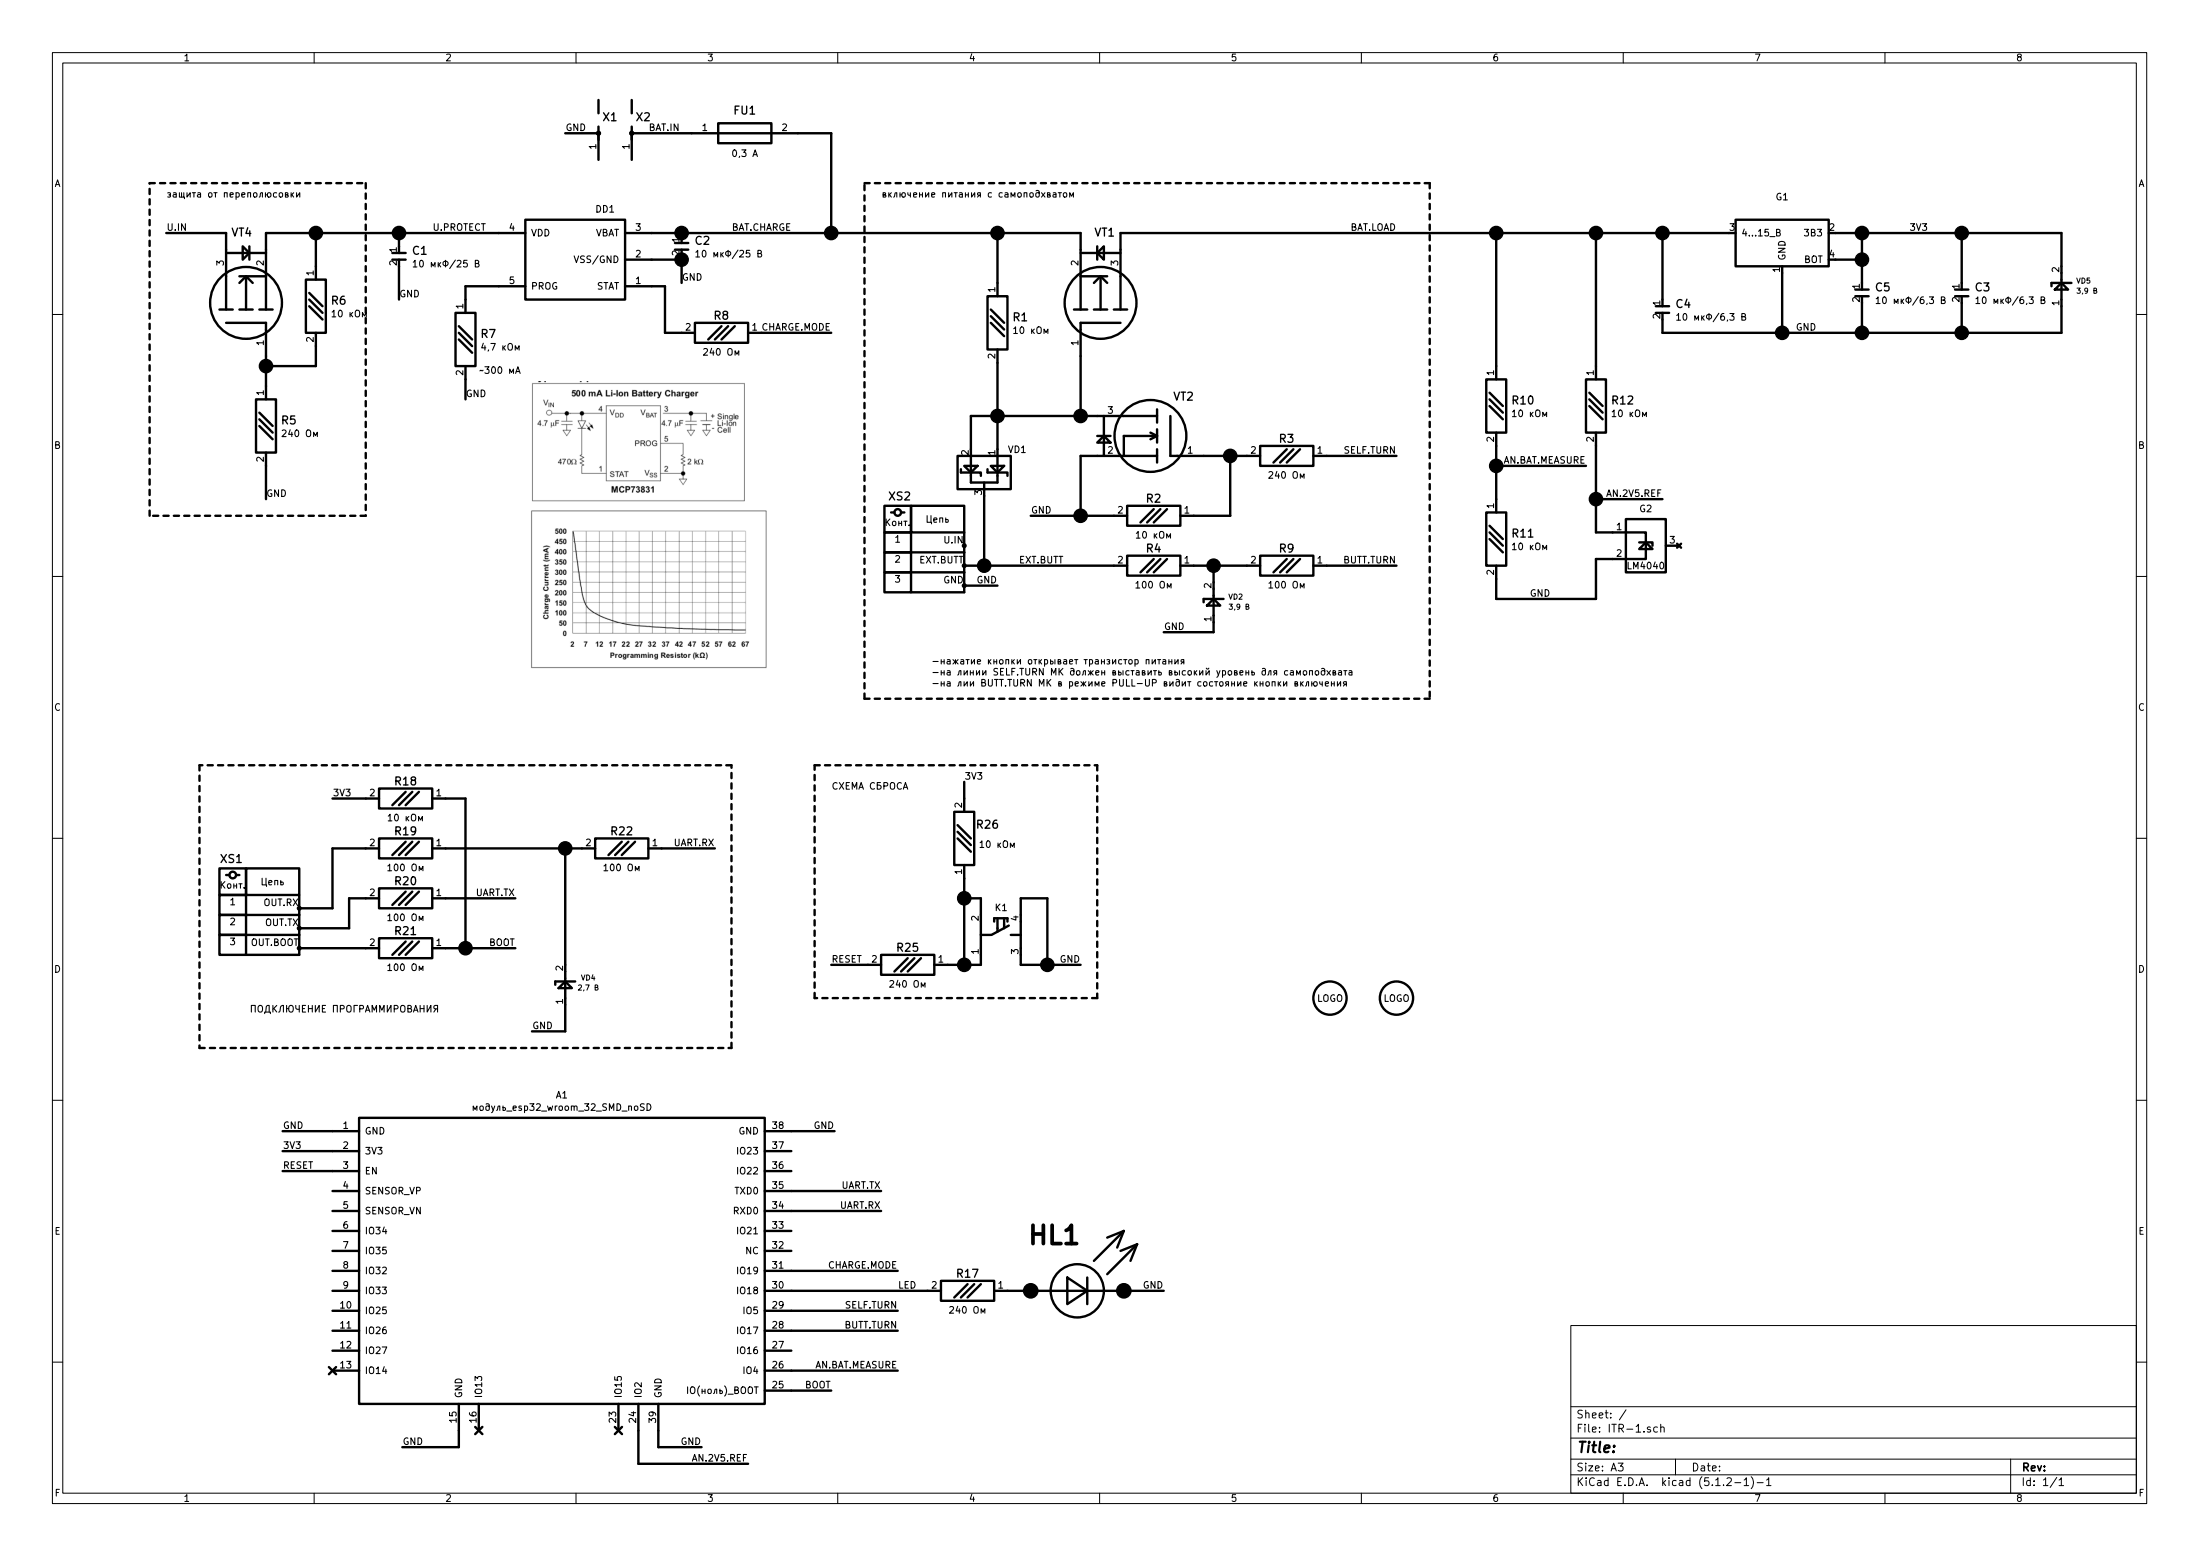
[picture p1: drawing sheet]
EESchema Schematic File Version 4
LIBS:ITR-1-cache
EELAYER 29 0
EELAYER END
$Descr A3 16535 11693
encoding utf-8
Sheet 1 1
Title ""
Date ""
Rev ""
Comp ""
Comment1 ""
Comment2 ""
Comment3 ""
Comment4 ""
$EndDescr
$Comp
L modules:модуль_esp32_wroom_32_SMD_noSD A1
U 1 1
P 2700 8500
F 0 "A1" H 4225 8774 50  0000 C CNN
F 1 "модуль_esp32_wroom_32_SMD_noSD" H 4225 8681 50  0000 C CNN
F 2 "N_A:ESP32_WROOM32_pnp_noSD" H 2700 8500 50  0001 C CNN
F 3 "" H 2700 8500 50  0001 C CNN
	1    2700 8500
	1    0    0    -1  
$EndComp
$Comp
L elements:стабилизатор_нерегулируемый_LM1117S33-SOT223 G1
U 1 1
P 13000 1750
F 0 "G1" H 13400 2024 50  0000 C CNN
F 1 "стабилизатор_нерегулируемый_LM1117S33-SOT223" H 13400 1931 50  0001 C CNN
F 2 "N_VD_HL:Транзистор_NPN_SOT223" H 13050 1750 50  0001 C CNN
F 3 "" H 13050 1750 50  0001 C CNN
	1    13000 1750
	1    0    0    -1  
$EndComp
$Comp
L elements_2020:Микросхема_заряда_MCP73831T-2ACI_OT DD1
U 1 1
P 4700 2150
F 0 "DD1" H 4850 1575 50  0000 C CNN
F 1 "Микросхема_заряда_MCP73831T-2ACI_OT" H 5075 2331 50  0001 C CNN
F 2 "N_G:SOT-23-5_pnp" H 5100 1400 50  0001 C CNN
F 3 "https://static.chipdip.ru/lib/149/DOC001149283.pdf" H 4700 2150 50  0001 C CNN
	1    4700 2150
	-1   0    0    1   
$EndComp
$Comp
L elements:Транзистор_полевой_P-канал(IRLML2246TRPBF) VT1
U 1 1
P 8125 2425
F 0 "VT1" V 8800 2525 60  0000 L CNN
F 1 "Транзистор_полевой_P-канал(IRLML2246TRPBF)" V 8225 2879 60  0001 L CNN
F 2 "N_VD_HL:Транзистор_IRLML6344TR_SOT-23" H 8325 3075 60  0001 C CNN
F 3 "" H 8125 2425 60  0001 C CNN
	1    8125 2425
	0    1    -1   0   
$EndComp
$Comp
L elements:Резистор_0,065Вт R1
U 1 1
P 7500 2425
F 0 "R1" V 7454 2534 60  0000 L CNN
F 1 "Резистор_0,065Вт" H 7500 2275 60  0001 C CNN
F 2 "N_RLC:Резистор_SMD_0603_0,065_Вт" H 7500 2425 60  0001 C CNN
F 3 "" H 7500 2425 60  0001 C CNN
F 4 "R101" H 7500 2425 50  0001 C CNN "УГО"
F 5 "10 кОм" V 7555 2534 50  0000 L CNN "INFO"
	1    7500 2425
	0    1    1    0   
$EndComp
$Comp
L elements:Транзистор_полевой_N-IRLML6344TR VT2
U 1 1
P 8800 3425
F 0 "VT2" H 8700 3875 60  0000 C CNN
F 1 "Транзистор_полевой_N-IRLML6344TR" H 8450 3250 60  0001 C CNN
F 2 "N_VD_HL:Транзистор_IRLML6344TR_SOT-23" H 8800 3425 60  0001 C CNN
F 3 "" H 8800 3425 60  0001 C CNN
	1    8800 3425
	-1   0    0    -1  
$EndComp
$Comp
L elements:Резистор_0,065Вт R2
U 1 1
P 8675 3875
F 0 "R2" H 8675 3750 60  0000 C CNN
F 1 "Резистор_0,065Вт" H 8675 3725 60  0001 C CNN
F 2 "N_RLC:Резистор_SMD_0603_0,065_Вт" H 8675 3875 60  0001 C CNN
F 3 "" H 8675 3875 60  0001 C CNN
F 4 "R101" H 8675 3875 50  0001 C CNN "УГО"
F 5 "10 кОм" H 8675 4025 50  0000 C CNN "INFO"
	1    8675 3875
	-1   0    0    1   
$EndComp
Wire Wire Line
	8125 3425 8125 3875
Wire Wire Line
	8975 3875 9250 3875
Wire Wire Line
	9250 3875 9250 3425
Wire Wire Line
	9250 3425 9050 3425
Wire Wire Line
	8125 1875 8125 1750
Wire Wire Line
	7500 1750 7500 2125
Wire Wire Line
	8125 3125 8250 3125
Wire Wire Line
	8250 3425 8125 3425
Wire Wire Line
	8125 3875 8375 3875
$Comp
L elements:Резистор_0,065Вт R3
U 1 1
P 9675 3425
F 0 "R3" H 9675 3300 60  0000 C CNN
F 1 "Резистор_0,065Вт" H 9675 3275 60  0001 C CNN
F 2 "N_RLC:Резистор_SMD_0603_0,065_Вт" H 9675 3425 60  0001 C CNN
F 3 "" H 9675 3425 60  0001 C CNN
F 4 "R101" H 9675 3425 50  0001 C CNN "УГО"
F 5 "240 Ом" H 9675 3575 50  0000 C CNN "INFO"
	1    9675 3425
	-1   0    0    1   
$EndComp
Wire Wire Line
	9375 3425 9250 3425
Connection ~ 9250 3425
Text Label 10500 1750 2    50   ~ 0
BAT.LOAD
Wire Wire Line
	8425 1750 8425 1875
Text Label 3250 1750 0    50   ~ 0
U.PROTECT
$Comp
L elements:Конденсатор_керамический C2
U 1 1
P 5125 1825
F 0 "C2" V 5104 1919 60  0000 L CNN
F 1 "Конденсатор_керамический" H 5225 1725 60  0001 C CNN
F 2 "N_RLC:Конденсатор_SMD_IEC_0805" H 5125 1825 60  0001 C CNN
F 3 "" H 5125 1825 60  0001 C CNN
F 4 "10 мкФ/25 В" V 5205 1919 50  0000 L CNN "INFO"
F 5 "С111" H 5125 1825 50  0001 C CNN "УГО"
	1    5125 1825
	0    1    1    0   
$EndComp
Wire Wire Line
	4900 1750 5125 1750
Wire Wire Line
	5125 1750 5125 1775
Wire Wire Line
	5125 1925 5125 1950
Wire Wire Line
	5125 1950 4900 1950
Wire Wire Line
	5125 1950 5125 2125
Connection ~ 5125 1950
Text Label 5125 2125 0    50   ~ 0
GND
$Comp
L elements:Конденсатор_керамический C1
U 1 1
P 3000 1900
F 0 "C1" V 2979 1994 60  0000 L CNN
F 1 "Конденсатор_керамический" H 3100 1800 60  0001 C CNN
F 2 "N_RLC:Конденсатор_SMD_IEC_0805" H 3000 1900 60  0001 C CNN
F 3 "" H 3000 1900 60  0001 C CNN
F 4 "10 мкФ/25 В" V 3080 1994 50  0000 L CNN "INFO"
F 5 "С111" H 3000 1900 50  0001 C CNN "УГО"
	1    3000 1900
	0    1    1    0   
$EndComp
Wire Wire Line
	3000 1750 3000 1850
Wire Wire Line
	3000 2000 3000 2250
Text Label 3000 2250 0    50   ~ 0
GND
$Comp
L elements:Резистор_0,065Вт R7
U 1 1
P 3500 2550
F 0 "R7" V 3454 2659 60  0000 L CNN
F 1 "Резистор_0,065Вт" H 3500 2400 60  0001 C CNN
F 2 "N_RLC:Резистор_SMD_0603_0,065_Вт" H 3500 2550 60  0001 C CNN
F 3 "" H 3500 2550 60  0001 C CNN
F 4 "R101" H 3500 2550 50  0001 C CNN "УГО"
F 5 "4,7 кОм" V 3555 2659 50  0000 L CNN "INFO"
	1    3500 2550
	0    1    1    0   
$EndComp
Wire Wire Line
	3000 1750 3750 1750
Wire Wire Line
	3750 2150 3500 2150
Wire Wire Line
	3500 2150 3500 2250
Text Label 3500 3000 0    50   ~ 0
GND
Wire Wire Line
	3500 2850 3500 3000
Wire Wire Line
	4900 2150 5000 2150
Text Label 6250 2500 2    50   ~ 0
CHARGE.MODE
$Comp
L elements:Резистор_0,065Вт R8
U 1 1
P 5425 2500
F 0 "R8" H 5425 2375 60  0000 C CNN
F 1 "Резистор_0,065Вт" H 5425 2350 60  0001 C CNN
F 2 "N_RLC:Резистор_SMD_0603_0,065_Вт" H 5425 2500 60  0001 C CNN
F 3 "" H 5425 2500 60  0001 C CNN
F 4 "R101" H 5425 2500 50  0001 C CNN "УГО"
F 5 "240 Ом" H 5425 2650 50  0000 C CNN "INFO"
	1    5425 2500
	-1   0    0    1   
$EndComp
Wire Wire Line
	6250 2500 5725 2500
Wire Wire Line
	5000 2150 5000 2500
Wire Wire Line
	5000 2500 5125 2500
Text Label 10500 3425 2    50   ~ 0
SELF.TURN
Wire Wire Line
	10500 3425 9975 3425
$Comp
L elements_2020:ИОП_LM4040BIM3-2.5_NOPB G2
U 1 1
P 12125 4000
F 0 "G2" H 12375 4180 50  0000 C CNN
F 1 "ИОП_LM4040BIM3-2.5_NOPB" H 12575 3575 50  0001 C CNN
F 2 "N_VD_HL:Транзистор_IRLML6344TR_SOT-23" H 12275 4500 50  0001 C CNN
F 3 "" H 12175 4000 50  0001 C CNN
F 4 "-" H 12150 4300 50  0001 C CNN "TY"
F 5 "-" H 12150 4225 50  0001 C CNN "INFO"
F 6 "https://www.chipdip.ru/product/lm4040bim3-2.5-nopb" H 12500 4400 50  0001 C CNN "LINK"
	1    12125 4000
	1    0    0    -1  
$EndComp
$Comp
L elements:Транзистор_полевой_P-канал(IRLML2246TRPBF) VT4
U 1 1
P 2000 2425
F 0 "VT4" V 2675 2525 60  0000 L CNN
F 1 "Транзистор_полевой_P-канал(IRLML2246TRPBF)" V 2100 2879 60  0001 L CNN
F 2 "N_VD_HL:Транзистор_IRLML6344TR_SOT-23" H 2200 3075 60  0001 C CNN
F 3 "" H 2000 2425 60  0001 C CNN
	1    2000 2425
	0    -1   -1   0   
$EndComp
Wire Wire Line
	2000 1750 2000 1875
Wire Wire Line
	1700 1875 1700 1750
Wire Wire Line
	1700 1750 1250 1750
Text Label 1250 1750 0    50   ~ 0
U.IN
$Comp
L elements:Резистор_0,065Вт R6
U 1 1
P 2375 2300
F 0 "R6" V 2329 2409 60  0000 L CNN
F 1 "Резистор_0,065Вт" H 2375 2150 60  0001 C CNN
F 2 "N_RLC:Резистор_SMD_0603_0,065_Вт" H 2375 2300 60  0001 C CNN
F 3 "" H 2375 2300 60  0001 C CNN
F 4 "R101" H 2375 2300 50  0001 C CNN "УГО"
F 5 "10 кОм" V 2430 2409 50  0000 L CNN "INFO"
	1    2375 2300
	0    1    1    0   
$EndComp
Wire Wire Line
	2000 2675 2000 2750
Text Label 2000 3750 0    50   ~ 0
GND
Wire Wire Line
	2000 3500 2000 3750
Wire Wire Line
	2000 1750 2375 1750
Connection ~ 3000 1750
Wire Wire Line
	2375 1750 2375 2000
Connection ~ 2375 1750
Wire Wire Line
	2375 1750 3000 1750
Wire Wire Line
	2375 2750 2000 2750
Connection ~ 2000 2750
Wire Wire Line
	2000 2750 2000 2900
Wire Wire Line
	2375 2600 2375 2750
$Comp
L elements:Резистор_0,065Вт R5
U 1 1
P 2000 3200
F 0 "R5" V 1954 3309 60  0000 L CNN
F 1 "Резистор_0,065Вт" H 2000 3050 60  0001 C CNN
F 2 "N_RLC:Резистор_SMD_0603_0,065_Вт" H 2000 3200 60  0001 C CNN
F 3 "" H 2000 3200 60  0001 C CNN
F 4 "R101" H 2000 3200 50  0001 C CNN "УГО"
F 5 "240 Ом" V 2055 3309 50  0000 L CNN "INFO"
	1    2000 3200
	0    1    1    0   
$EndComp
Text Notes 3600 2825 0    50   ~ 0
~~300 мА
Wire Wire Line
	7250 4400 7500 4400
Wire Wire Line
	8125 3875 7750 3875
Connection ~ 8125 3875
Text Label 7750 3875 0    50   ~ 0
GND
Text Label 7500 4400 2    50   ~ 0
GND
Connection ~ 8125 3125
Wire Wire Line
	7500 2725 7500 3125
Wire Wire Line
	8125 2675 8125 3125
Wire Wire Line
	7500 1750 8125 1750
Wire Wire Line
	7500 3125 8125 3125
$Comp
L elements_2020:Диоды_шоттки_BAR43CFILM VD1
U 1 1
P 7500 3375
F 0 "VD1" V 7500 3450 50  0000 L CNN
F 1 "Диоды_шоттки_BAR43CFILM" V 7721 3509 50  0001 L CNN
F 2 "N_VD_HL:Транзистор_IRLML6344TR_SOT-23" H 7650 3600 50  0001 C CNN
F 3 "" H 7400 3375 50  0001 C CNN
	1    7500 3375
	0    1    1    0   
$EndComp
Wire Wire Line
	7500 3125 7500 3375
Connection ~ 7500 3125
Wire Wire Line
	7500 3125 7300 3125
Wire Wire Line
	7300 3125 7300 3375
Wire Wire Line
	7400 3725 7400 4250
Wire Wire Line
	7400 4250 7250 4250
Text Label 10500 4250 2    50   ~ 0
BUTT.TURN
Wire Wire Line
	10500 4250 9975 4250
Wire Wire Line
	9375 4250 9125 4250
Connection ~ 7400 4250
Text Notes 7000 5175 0    50   ~ 0
-нажатие кнопки открывает транзистор питания\n-на линии SELF.TURN МК должен выставить высокий уровень для самоподхвата\n-на лии BUTT.TURN МК в режиме PULL-UP видит состояние кнопки включения
Text Notes 1250 1500 0    50   ~ 0
защита от переполюсовки
Wire Notes Line
	1125 1375 2750 1375
Wire Notes Line
	2750 1375 2750 3875
Wire Notes Line
	2750 3875 1125 3875
Wire Notes Line
	1125 3875 1125 1375
Wire Notes Line
	6500 1375 10750 1375
Wire Notes Line
	10750 1375 10750 5250
Wire Notes Line
	10750 5250 6500 5250
Wire Notes Line
	6500 5250 6500 1375
Text Notes 6625 1500 0    50   ~ 0
включение питания с самоподхватом
$Comp
L elements:Конденсатор_керамический C4
U 1 1
P 12500 2300
F 0 "C4" V 12479 2394 60  0000 L CNN
F 1 "Конденсатор_керамический" H 12600 2200 60  0001 C CNN
F 2 "N_RLC:Конденсатор_SMD_IEC_0603" H 12500 2300 60  0001 C CNN
F 3 "" H 12500 2300 60  0001 C CNN
F 4 "10 мкФ/6,3 В" V 12580 2394 50  0000 L CNN "INFO"
F 5 "С111" H 12500 2300 50  0001 C CNN "УГО"
	1    12500 2300
	0    1    1    0   
$EndComp
$Comp
L elements:Конденсатор_керамический C5
U 1 1
P 14000 2175
F 0 "C5" V 13979 2269 60  0000 L CNN
F 1 "Конденсатор_керамический" H 14100 2075 60  0001 C CNN
F 2 "N_RLC:Конденсатор_SMD_0603_pnp" H 14000 2175 60  0001 C CNN
F 3 "" H 14000 2175 60  0001 C CNN
F 4 "10 мкФ/6,3 В" V 14080 2269 50  0000 L CNN "INFO"
F 5 "С111" H 14000 2175 50  0001 C CNN "УГО"
	1    14000 2175
	0    1    1    0   
$EndComp
Wire Wire Line
	13800 1750 14000 1750
Wire Wire Line
	14000 1750 14000 1950
Wire Wire Line
	13800 1950 14000 1950
Connection ~ 14000 1950
Wire Wire Line
	14000 1950 14000 2125
Wire Wire Line
	13000 1750 12500 1750
Wire Wire Line
	12500 1750 12500 2250
Wire Wire Line
	12500 2400 12500 2500
Wire Wire Line
	12500 2500 13400 2500
Wire Wire Line
	14000 2500 14000 2275
Wire Wire Line
	13400 2050 13400 2500
Connection ~ 13400 2500
Wire Wire Line
	13400 2500 14000 2500
Text Label 13500 2500 0    50   ~ 0
GND
Connection ~ 14000 1750
Text Label 14500 1750 2    50   ~ 0
3V3
$Comp
L elements:Резистор_0,065Вт R11
U 1 1
P 11250 4050
F 0 "R11" V 11204 4159 60  0000 L CNN
F 1 "Резистор_0,065Вт" H 11250 3900 60  0001 C CNN
F 2 "N_RLC:Резистор_SMD_0603_0,065_Вт" H 11250 4050 60  0001 C CNN
F 3 "" H 11250 4050 60  0001 C CNN
F 4 "R101" H 11250 4050 50  0001 C CNN "УГО"
F 5 "10 кОм" V 11305 4159 50  0000 L CNN "INFO"
	1    11250 4050
	0    1    1    0   
$EndComp
$Comp
L elements:Резистор_0,065Вт R10
U 1 1
P 11250 3050
F 0 "R10" V 11204 3159 60  0000 L CNN
F 1 "Резистор_0,065Вт" H 11250 2900 60  0001 C CNN
F 2 "N_RLC:Резистор_SMD_0603_0,065_Вт" H 11250 3050 60  0001 C CNN
F 3 "" H 11250 3050 60  0001 C CNN
F 4 "R101" H 11250 3050 50  0001 C CNN "УГО"
F 5 "10 кОм" V 11305 3159 50  0000 L CNN "INFO"
	1    11250 3050
	0    1    1    0   
$EndComp
$Comp
L elements:Резистор_0,065Вт R12
U 1 1
P 12000 3050
F 0 "R12" V 11954 3159 60  0000 L CNN
F 1 "Резистор_0,065Вт" H 12000 2900 60  0001 C CNN
F 2 "N_RLC:Резистор_SMD_0603_0,065_Вт" H 12000 3050 60  0001 C CNN
F 3 "" H 12000 3050 60  0001 C CNN
F 4 "R101" H 12000 3050 50  0001 C CNN "УГО"
F 5 "10 кОм" V 12055 3159 50  0000 L CNN "INFO"
	1    12000 3050
	0    1    1    0   
$EndComp
Connection ~ 12500 1750
Wire Wire Line
	11250 2750 11250 1750
Connection ~ 11250 1750
Wire Wire Line
	11250 1750 12000 1750
Wire Wire Line
	12000 2750 12000 1750
Connection ~ 12000 1750
Wire Wire Line
	12000 1750 12500 1750
Wire Wire Line
	11250 3350 11250 3500
Wire Wire Line
	11250 4350 11250 4500
Wire Wire Line
	11250 4500 12000 4500
Wire Wire Line
	12000 3350 12000 3750
Wire Wire Line
	12000 4000 12125 4000
Wire Wire Line
	12125 4200 12000 4200
Wire Wire Line
	12000 4200 12000 4500
Wire Wire Line
	12000 3750 12500 3750
Connection ~ 12000 3750
Wire Wire Line
	12000 3750 12000 4000
Connection ~ 11250 3500
Wire Wire Line
	11250 3500 11250 3750
Text Label 11925 3500 2    50   ~ 0
AN.BAT.MEASURE
Text Label 12500 3750 2    50   ~ 0
AN.2V5.REF
Text Label 11500 4500 0    50   ~ 0
GND
Wire Wire Line
	5125 1750 6250 1750
Connection ~ 5125 1750
Connection ~ 7500 1750
Connection ~ 6250 1750
Wire Wire Line
	6250 1750 7500 1750
Wire Wire Line
	8425 1750 11250 1750
Text Label 2125 8650 0    50   ~ 0
3V3
Wire Wire Line
	2500 8650 2125 8650
Wire Wire Line
	2500 8500 2125 8500
Text Label 2125 8500 0    50   ~ 0
GND
Text Label 3025 10875 0    50   ~ 0
GND
Wire Wire Line
	3450 10750 3450 10875
Wire Wire Line
	3025 10875 3450 10875
Wire Wire Line
	4950 10750 4950 10875
Wire Wire Line
	4950 10875 5275 10875
Text Label 5275 10875 2    50   ~ 0
GND
Wire Wire Line
	5950 8500 6275 8500
Text Label 6275 8500 2    50   ~ 0
GND
Text Label 6750 9550 2    50   ~ 0
CHARGE.MODE
Text Label 6750 10000 2    50   ~ 0
BUTT.TURN
Text Label 2125 8800 0    50   ~ 0
RESET
Wire Wire Line
	2500 8800 2125 8800
Text Label 6625 8950 2    50   ~ 0
UART.TX
Text Label 6625 9100 2    50   ~ 0
UART.RX
Wire Wire Line
	5950 9100 6625 9100
Wire Wire Line
	6625 8950 5950 8950
Wire Wire Line
	6750 9550 5950 9550
Text Label 6250 10450 2    50   ~ 0
BOOT
Wire Wire Line
	5950 10450 6250 10450
NoConn ~ 3600 10750
Text Label 6750 9700 0    50   ~ 0
LED
$Comp
L elements:Клеммник_х3 XS2
U 1 1
P 7250 4100
F 0 "XS2" H 6675 4475 60  0000 L CNN
F 1 "Клеммник_х3" H 6950 3700 60  0001 C CNN
F 2 "N_X:jack_ST-033" H 6675 4375 60  0001 C CNN
F 3 "" H 6675 4375 60  0001 C CNN
F 4 "https://www.chipdip.ru/product/st-033" H 7250 4100 50  0001 C CNN "LINK"
	1    7250 4100
	1    0    0    -1  
$EndComp
Text Label 7250 4400 2    50   ~ 0
GND
Text Label 7250 4100 2    50   ~ 0
U.IN
Text Label 8000 4250 2    50   ~ 0
EXT.BUTT
Text Label 7250 4250 2    50   ~ 0
EXT.BUTT
Text Label 2250 6975 2    50   ~ 0
OUT.TX
Text Label 2250 6825 2    50   ~ 0
OUT.RX
Text Label 4875 1000 0    50   ~ 0
BAT.IN
Wire Wire Line
	6000 1000 6250 1000
Text Label 4250 1000 0    50   ~ 0
GND
$Comp
L elements_2020:Стабилитрон_1N5352BRLG_вертикальный VD5
U 1 1
P 15500 2300
F 0 "VD5" V 15688 2191 39  0000 R CNN
F 1 "Стабилитрон_BZV55-C3V9" H 15675 2075 39  0001 C CNN
F 2 "N_VD_HL:SOD-80" H 15650 1975 39  0001 C CNN
F 3 "" H 15400 2300 39  0001 C CNN
F 4 "3,9 В" V 15612 2191 39  0000 R CNN "INFO"
F 5 "https://www.chipdip.ru/product/bzv55-c3v9.115" H 15650 1875 50  0001 C CNN "LINK"
	1    15500 2300
	0    -1   -1   0   
$EndComp
$Comp
L elements:Резистор_0,065Вт R19
U 1 1
P 3050 6375
F 0 "R19" H 3050 6250 60  0000 C CNN
F 1 "Резистор_0,065Вт" H 3050 6225 60  0001 C CNN
F 2 "N_RLC:Резистор_SMD_0603_0,065_Вт" H 3050 6375 60  0001 C CNN
F 3 "" H 3050 6375 60  0001 C CNN
F 4 "R101" H 3050 6375 50  0001 C CNN "УГО"
F 5 "100 Ом" H 3050 6525 50  0000 C CNN "INFO"
	1    3050 6375
	-1   0    0    1   
$EndComp
Wire Wire Line
	15500 1750 15500 2000
Wire Wire Line
	14000 1750 14750 1750
Wire Wire Line
	14000 2500 14750 2500
Wire Wire Line
	15500 2500 15500 2300
Connection ~ 14000 2500
$Comp
L elements:Резистор_0,065Вт R20
U 1 1
P 3050 6750
F 0 "R20" H 3050 6625 60  0000 C CNN
F 1 "Резистор_0,065Вт" H 3050 6600 60  0001 C CNN
F 2 "N_RLC:Резистор_SMD_0603_0,065_Вт" H 3050 6750 60  0001 C CNN
F 3 "" H 3050 6750 60  0001 C CNN
F 4 "R101" H 3050 6750 50  0001 C CNN "УГО"
F 5 "100 Ом" H 3050 6900 50  0000 C CNN "INFO"
	1    3050 6750
	-1   0    0    1   
$EndComp
Wire Wire Line
	2500 6375 2750 6375
Text Label 4000 7750 0    50   ~ 0
GND
$Comp
L elements:Резистор_0,065Вт R22
U 1 1
P 4675 6375
F 0 "R22" H 4675 6250 60  0000 C CNN
F 1 "Резистор_0,065Вт" H 4675 6225 60  0001 C CNN
F 2 "N_RLC:Резистор_SMD_0603_0,065_Вт" H 4675 6375 60  0001 C CNN
F 3 "" H 4675 6375 60  0001 C CNN
F 4 "R101" H 4675 6375 50  0001 C CNN "УГО"
F 5 "100 Ом" H 4675 6525 50  0000 C CNN "INFO"
	1    4675 6375
	-1   0    0    1   
$EndComp
Text Label 5375 6375 2    50   ~ 0
UART.RX
Text Label 3875 6750 2    50   ~ 0
UART.TX
Wire Wire Line
	4975 6375 5375 6375
Text Notes 1875 7625 0    50   ~ 0
ПОДКЛЮЧЕНИЕ ПРОГРАММИРОВАНИЯ
Text Label 3875 7125 2    50   ~ 0
BOOT
$Comp
L elements:Резистор_0,065Вт R21
U 1 1
P 3050 7125
F 0 "R21" H 3050 7000 60  0000 C CNN
F 1 "Резистор_0,065Вт" H 3050 6975 60  0001 C CNN
F 2 "N_RLC:Резистор_SMD_0603_0,065_Вт" H 3050 7125 60  0001 C CNN
F 3 "" H 3050 7125 60  0001 C CNN
F 4 "R101" H 3050 7125 50  0001 C CNN "УГО"
F 5 "100 Ом" H 3050 7275 50  0000 C CNN "INFO"
	1    3050 7125
	-1   0    0    1   
$EndComp
$Comp
L elements_2020:Стабилитрон_1N5352BRLG_вертикальный VD4
U 1 1
P 4250 7550
F 0 "VD4" V 4450 7375 39  0000 C CNN
F 1 "Стабилитрон_BZV55C2V7" H 4425 7325 39  0001 C CNN
F 2 "N_VD_HL:SOD-80" H 4400 7225 39  0001 C CNN
F 3 "" H 4150 7550 39  0001 C CNN
F 4 "2,7 В" V 4375 7375 39  0000 C CNN "INFO"
F 5 "https://www.chipdip.ru/product/bzv55c2v7" H 4400 7125 50  0001 C CNN "LINK"
	1    4250 7550
	0    -1   -1   0   
$EndComp
Wire Wire Line
	4250 7750 4250 7550
Wire Wire Line
	3500 7125 3875 7125
Text Label 2250 7125 2    50   ~ 0
OUT.BOOT
Wire Wire Line
	2250 7125 2750 7125
Wire Wire Line
	2250 6975 2625 6975
Wire Wire Line
	2625 6975 2625 6750
Wire Wire Line
	2625 6750 2750 6750
Wire Wire Line
	2250 6825 2500 6825
Wire Wire Line
	2500 6825 2500 6375
Wire Wire Line
	4250 6375 4375 6375
Wire Wire Line
	3350 6375 4250 6375
Connection ~ 4250 6375
Wire Wire Line
	4250 7250 4250 6375
Wire Wire Line
	3350 7125 3500 7125
$Comp
L elements:Резистор_0,065Вт R18
U 1 1
P 3050 6000
F 0 "R18" H 3050 5875 60  0000 C CNN
F 1 "Резистор_0,065Вт" H 3050 5850 60  0001 C CNN
F 2 "N_RLC:Резистор_SMD_0603_0,065_Вт" H 3050 6000 60  0001 C CNN
F 3 "" H 3050 6000 60  0001 C CNN
F 4 "R101" H 3050 6000 50  0001 C CNN "УГО"
F 5 "10 кОм" H 3050 6150 50  0000 C CNN "INFO"
	1    3050 6000
	-1   0    0    1   
$EndComp
Wire Wire Line
	3350 6000 3500 6000
Wire Wire Line
	3500 6000 3500 7125
Text Label 2500 6000 0    50   ~ 0
3V3
Wire Wire Line
	2500 6000 2750 6000
Text Label 8125 7250 2    50   ~ 0
GND
Wire Wire Line
	7675 7175 7675 7250
Wire Wire Line
	7675 7250 7875 7250
Wire Wire Line
	7675 6875 7675 6750
Wire Wire Line
	7675 6750 7875 6750
Wire Wire Line
	7875 6750 7875 7250
Connection ~ 7875 7250
Wire Wire Line
	7875 7250 8125 7250
Wire Wire Line
	7375 7175 7375 7250
Wire Wire Line
	7375 7250 7250 7250
Wire Wire Line
	7375 6875 7375 6750
Wire Wire Line
	7375 6750 7250 6750
Wire Wire Line
	7250 6750 7250 7250
$Comp
L elements:Резистор_0,065Вт R25
U 1 1
P 6825 7250
F 0 "R25" H 6825 7125 60  0000 C CNN
F 1 "Резистор_0,065Вт" H 6825 7100 60  0001 C CNN
F 2 "N_RLC:Резистор_SMD_0603_0,065_Вт" H 6825 7250 60  0001 C CNN
F 3 "" H 6825 7250 60  0001 C CNN
F 4 "R101" H 6825 7250 50  0001 C CNN "УГО"
F 5 "240 Ом" H 6825 7400 50  0000 C CNN "INFO"
	1    6825 7250
	-1   0    0    1   
$EndComp
Wire Wire Line
	7125 7250 7250 7250
Connection ~ 7250 7250
Wire Wire Line
	6525 7250 6250 7250
Text Label 6250 7250 0    50   ~ 0
RESET
$Comp
L elements:Резистор_0,065Вт R26
U 1 1
P 7250 6300
F 0 "R26" V 7350 6125 60  0000 C CNN
F 1 "Резистор_0,065Вт" H 7250 6150 60  0001 C CNN
F 2 "N_RLC:Резистор_SMD_0603_0,065_Вт" H 7250 6300 60  0001 C CNN
F 3 "" H 7250 6300 60  0001 C CNN
F 4 "R101" H 7250 6300 50  0001 C CNN "УГО"
F 5 "10 кОм" V 7200 6050 50  0000 C CNN "INFO"
	1    7250 6300
	0    -1   -1   0   
$EndComp
Wire Wire Line
	7250 6600 7250 6750
Connection ~ 7250 6750
Wire Wire Line
	7250 6000 7250 5875
Text Label 7250 5875 0    50   ~ 0
3V3
Wire Notes Line
	5500 7875 5500 5750
Wire Notes Line
	5500 5750 1500 5750
Wire Notes Line
	1500 5750 1500 7875
Wire Notes Line
	1500 7875 5500 7875
Text Notes 6250 5950 0    50   ~ 0
СХЕМА СБРОСА
Wire Notes Line
	8250 7500 6125 7500
Wire Notes Line
	6125 7500 6125 5750
Wire Notes Line
	6125 5750 8250 5750
Wire Notes Line
	8250 5750 8250 7500
$Comp
L elements:Клеммник_х3 XS1
U 1 1
P 2250 6825
F 0 "XS1" H 1650 7200 60  0000 L CNN
F 1 "Клеммник_х3" H 1950 6425 60  0001 C CNN
F 2 "N_X:jack_ST-033" H 1675 7100 60  0001 C CNN
F 3 "" H 1675 7100 60  0001 C CNN
F 4 "https://www.chipdip.ru/product/st-033" H 2250 6825 50  0001 C CNN "LINK"
	1    2250 6825
	1    0    0    -1  
$EndComp
$Comp
L elements:Предохранитель FU1
U 1 1
P 5600 1000
F 0 "FU1" H 5600 1175 60  0000 C CNN
F 1 "Предохранитель_MF-MSMF030" V 5600 1164 60  0001 C CNN
F 2 "N_RLC:Предохранитель_SMD_1812" H 5600 1000 60  0001 C CNN
F 3 "" H 5600 1000 60  0001 C CNN
F 4 "https://www.chipdip.ru/product/mf-msmf030" H 5600 1000 50  0001 C CNN "LINK"
F 5 "0,3 А" H 5600 850 50  0000 C CNN "INFO"
	1    5600 1000
	1    0    0    -1  
$EndComp
Wire Wire Line
	5200 1000 4750 1000
$Comp
L elements:отверстие_под_пайку X2
U 1 1
P 4750 1000
F 0 "X2" H 4775 1125 60  0000 L CNN
F 1 "отверстие_под_пайку" H 4800 970 60  0001 L CNN
F 2 "N_X:ОтверстиеD1.2" H 4750 1000 60  0001 C CNN
F 3 "" H 4750 1000 60  0001 C CNN
	1    4750 1000
	1    0    0    -1  
$EndComp
Wire Wire Line
	6250 1000 6250 1750
$Comp
L elements:отверстие_под_пайку X1
U 1 1
P 4500 1000
F 0 "X1" H 4525 1125 60  0000 L CNN
F 1 "отверстие_под_пайку" H 4550 970 60  0001 L CNN
F 2 "N_X:ОтверстиеD1.2" H 4500 1000 60  0001 C CNN
F 3 "" H 4500 1000 60  0001 C CNN
	1    4500 1000
	1    0    0    -1  
$EndComp
Wire Wire Line
	4250 1000 4500 1000
Text Label 5500 1750 0    50   ~ 0
BAT.CHARGE
Wire Wire Line
	4000 7750 4250 7750
Connection ~ 3500 7125
Wire Wire Line
	3350 6750 3875 6750
$Comp
L elements:Резистор_0,065Вт R17
U 1 1
P 7275 9700
F 0 "R17" H 7275 9575 60  0000 C CNN
F 1 "Резистор_0,065Вт" H 7275 9550 60  0001 C CNN
F 2 "N_RLC:Резистор_SMD_0603_0,065_Вт" H 7275 9700 60  0001 C CNN
F 3 "" H 7275 9700 60  0001 C CNN
F 4 "R101" H 7275 9700 50  0001 C CNN "УГО"
F 5 "240 Ом" H 7275 9850 50  0000 C CNN "INFO"
	1    7275 9700
	-1   0    0    1   
$EndComp
$Comp
L elements:Резистор_0,065Вт R4
U 1 1
P 8675 4250
F 0 "R4" H 8675 4125 60  0000 C CNN
F 1 "Резистор_0,065Вт" H 8675 4100 60  0001 C CNN
F 2 "N_RLC:Резистор_SMD_0603_0,065_Вт" H 8675 4250 60  0001 C CNN
F 3 "" H 8675 4250 60  0001 C CNN
F 4 "R101" H 8675 4250 50  0001 C CNN "УГО"
F 5 "100 Ом" H 8675 4400 50  0000 C CNN "INFO"
	1    8675 4250
	-1   0    0    1   
$EndComp
$Comp
L elements:Резистор_0,065Вт R9
U 1 1
P 9675 4250
F 0 "R9" H 9675 4125 60  0000 C CNN
F 1 "Резистор_0,065Вт" H 9675 4100 60  0001 C CNN
F 2 "N_RLC:Резистор_SMD_0603_0,065_Вт" H 9675 4250 60  0001 C CNN
F 3 "" H 9675 4250 60  0001 C CNN
F 4 "R101" H 9675 4250 50  0001 C CNN "УГО"
F 5 "100 Ом" H 9675 4400 50  0000 C CNN "INFO"
	1    9675 4250
	-1   0    0    1   
$EndComp
Wire Wire Line
	8375 4250 7400 4250
Wire Wire Line
	9125 4675 9125 4750
Wire Wire Line
	9125 4750 8750 4750
Wire Wire Line
	9125 4375 9125 4250
Connection ~ 9125 4250
Wire Wire Line
	9125 4250 8975 4250
Text Label 8750 4750 0    50   ~ 0
GND
$Comp
L elements_2020:Стабилитрон_1N5352BRLG_вертикальный VD2
U 1 1
P 9125 4675
F 0 "VD2" V 9313 4566 39  0000 R CNN
F 1 "Стабилитрон_BZV55-C3V9" H 9300 4450 39  0001 C CNN
F 2 "N_VD_HL:SOD-80" H 9275 4350 39  0001 C CNN
F 3 "" H 9025 4675 39  0001 C CNN
F 4 "3,9 В" V 9237 4566 39  0000 R CNN "INFO"
F 5 "https://www.chipdip.ru/product/bzv55-c3v9.115" H 9275 4250 50  0001 C CNN "LINK"
	1    9125 4675
	0    -1   -1   0   
$EndComp
$Comp
L elements:Конденсатор_керамический C3
U 1 1
P 14750 2175
F 0 "C3" V 14729 2269 60  0000 L CNN
F 1 "Конденсатор_керамический" H 14850 2075 60  0001 C CNN
F 2 "N_RLC:Конденсатор_SMD_0603_pnp" H 14750 2175 60  0001 C CNN
F 3 "" H 14750 2175 60  0001 C CNN
F 4 "10 мкФ/6,3 В" V 14830 2269 50  0000 L CNN "INFO"
F 5 "С111" H 14750 2175 50  0001 C CNN "УГО"
	1    14750 2175
	0    1    1    0   
$EndComp
Wire Wire Line
	14750 1750 14750 2125
Wire Wire Line
	14750 2275 14750 2500
Wire Wire Line
	14750 1750 15500 1750
Connection ~ 14750 1750
Wire Wire Line
	15500 2500 14750 2500
Connection ~ 14750 2500
$Comp
L elements_2020:Кнопка_KLS7-TS5401-1.35-250-T K1
U 1 1
P 7675 7025
F 0 "K1" V 7875 7225 50  0000 R CNN
F 1 "Кнопка_KLS7-TS5401-1.35-250-T" V 7629 6975 50  0001 R CNN
F 2 "N_X:Кнопка_KLS7-TS5401" H 7675 7050 50  0001 C CNN
F 3 "" H 7675 7050 50  0001 C CNN
	1    7675 7025
	0    -1   -1   0   
$EndComp
Wire Wire Line
	11250 3500 11925 3500
Text Label 6750 10300 2    50   ~ 0
AN.BAT.MEASURE
Text Label 5625 11000 2    50   ~ 0
AN.2V5.REF
Wire Wire Line
	4800 10750 4800 11000
Wire Wire Line
	4800 11000 5625 11000
NoConn ~ 4650 10750
NoConn ~ 2500 10300
Wire Wire Line
	6750 10300 5950 10300
Wire Wire Line
	5950 10000 6750 10000
$Comp
L BIG_schemes:Светодиод HL1
U 1 1
P 7750 9700
F 0 "HL1" H 7725 10125 138 0000 L CNB
F 1 "Светодиод" H 7850 9900 50  0001 C CNN
F 2 "N_VD_HL:Светодиод_SMD_IEC_0603" H 8025 9700 50  0001 C CNN
F 3 "" H 8025 9700 50  0001 C CNN
F 4 "2.730" H 7850 10000 50  0001 C CNN "SYMBOL"
	1    7750 9700
	1    0    0    -1  
$EndComp
Wire Wire Line
	7575 9700 7750 9700
Wire Wire Line
	8450 9700 8750 9700
Text Label 8750 9700 2    50   ~ 0
GND
Wire Wire Line
	5950 9700 6975 9700
Wire Wire Line
	5950 9850 6750 9850
Text Label 6750 9850 2    50   ~ 0
SELF.TURN
$Comp
L elements:LOGO D1
U 1 1
P 10000 7500
F 0 "D1" H 9925 7700 50  0001 C CNN
F 1 "LOGO" H 9900 7500 50  0000 L CNN
F 2 "N_ICO:ni_10x10" H 10000 7500 50  0001 C CNN
F 3 "" H 10000 7500 50  0001 C CNN
	1    10000 7500
	1    0    0    -1  
$EndComp
$Comp
L elements:LOGO D2
U 1 1
P 10500 7500
F 0 "D2" H 10425 7700 50  0001 C CNN
F 1 "LOGO" H 10400 7500 50  0000 L CNN
F 2 "N_ICO:VLAD_10x10" H 10500 7500 50  0001 C CNN
F 3 "" H 10500 7500 50  0001 C CNN
	1    10500 7500
	1    0    0    -1  
$EndComp
$EndSCHEMATC
